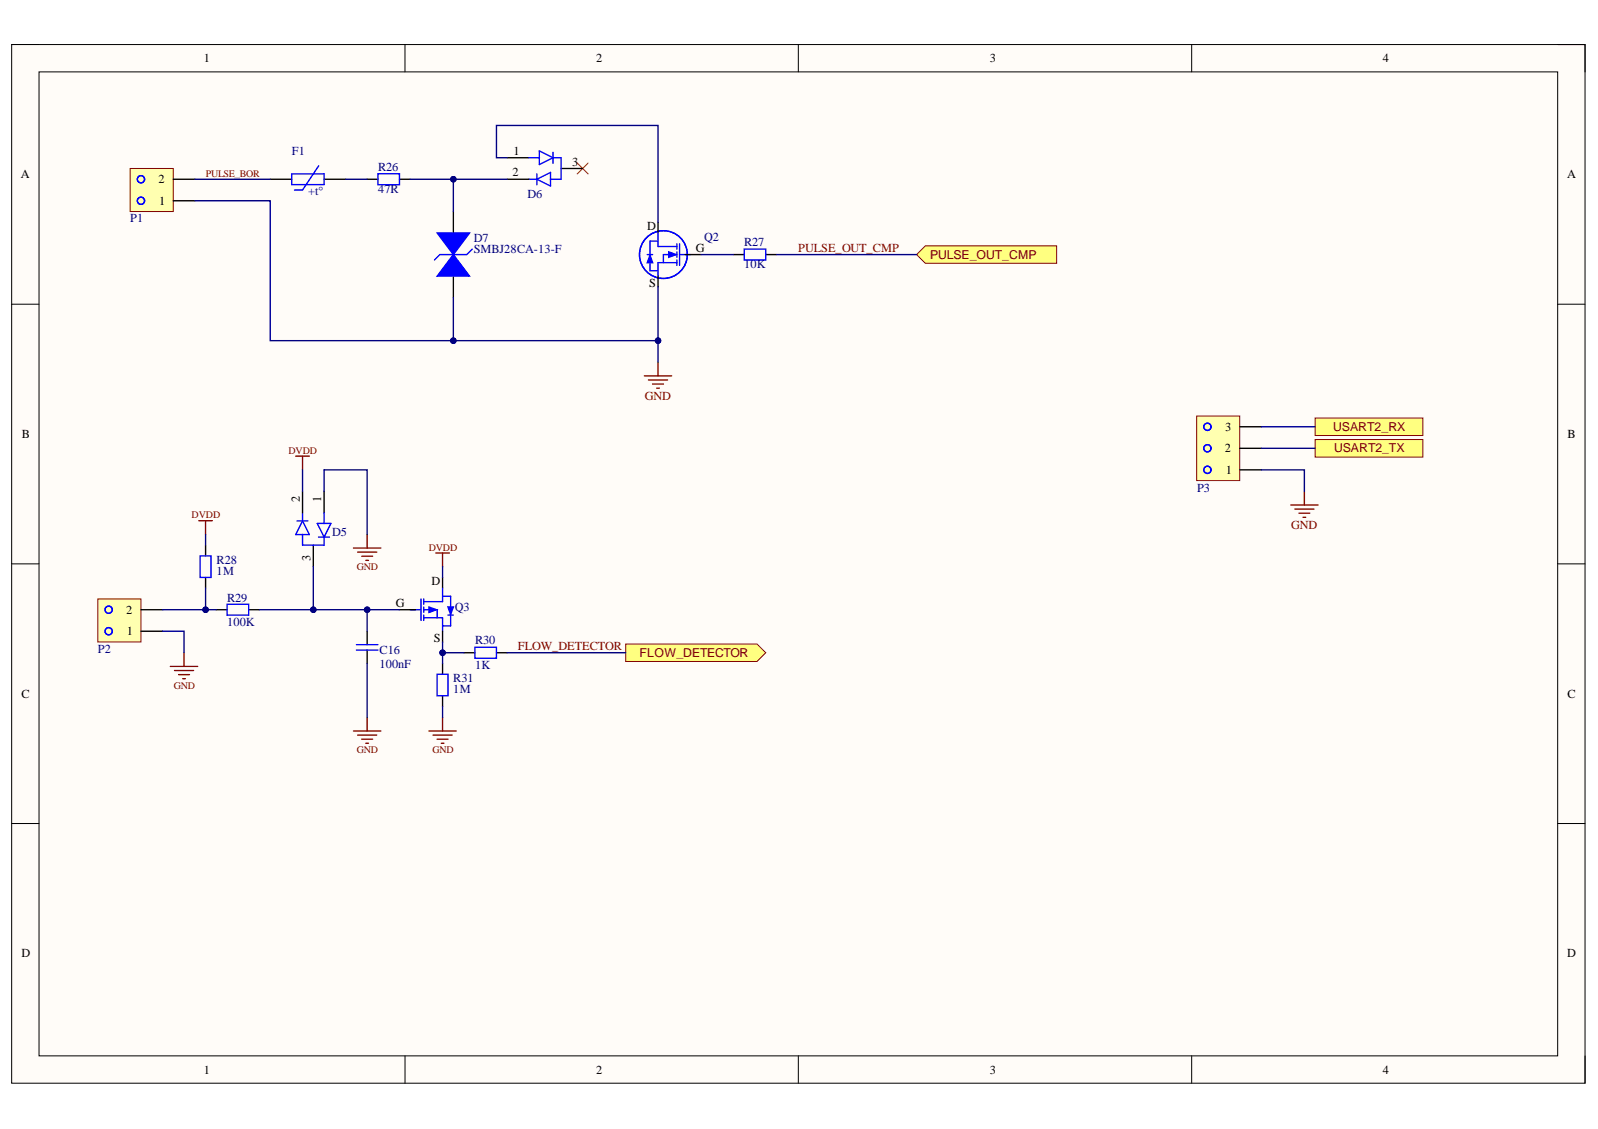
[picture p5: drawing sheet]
<svg xmlns="http://www.w3.org/2000/svg" width="297mm" height="210mm" viewBox="0 0 297 210" stroke-linecap="round" stroke-linejoin="round" font-family="sans-serif">
<path d="M2.2 8.3h292.4v193.1h-292.4z" fill-rule="evenodd" fill="#fffcf8"/>
<path d="M2.2 8.3h292.4v193.1h-292.4z" fill="none" stroke="#000" stroke-width=".19"/>
<path d="M7.3 13.4h282.2v182.9h-282.2z" fill-rule="evenodd" fill="#fffcf8"/>
<g fill="none" stroke="#000" stroke-width=".19">
<path d="M2.2 8.3h5.1M7.3 13.4h282.2v182.9h-282.2zM75.3 8.3v5.1M148.4 8.3v5.1M221.5 8.3v5.1M289.5 8.3h5.1v5.1M2.2 56.6h5.1M289.5 56.6h5.1M2.2 104.8h5.1M289.5 104.8h5.1M2.2 153.1h5.1M289.5 153.1h5.1"/>
<path d="M75.3 196.3v5.1M148.4 196.3v5.1M221.5 196.3v5.1M294.6 196.3v5.1"/>
</g>
<path d="M119.8 69.9h5.1M120.5 70.6h3.6M121.3 71.4h2M122.1 72.2h.5M122.3 67.3v2.6" fill="none" stroke="#800000" stroke-width=".25"/>
<path d="M136.3 47.3h2M142.3 47.3h2" fill="none" stroke="#000" stroke-width=".25"/>
<g fill="none" stroke="#00f" stroke-width=".25">
<path d="M123.3 47.3h2M125.8 45.3v1M125.8 46.8v1M125.8 48.3v1M126.4 47.3h1.9M138.3 46.3h4v2h-4z"/>
<circle cx="123.3" cy="47.3" r="4.4"/>
</g>
<path d="M124.3 46.8l1.4 .5-1.4 .5z" fill="#00f"/>
<path d="M120.8 47.8v2.5M122.3 43.3v2.5h3.5M123.3 47.3v1.5M124.3 46.8l1.4 .5-1.4 .5zM125.8 48.8h-3.5v2.5M126.3 45.3v4" fill="none" stroke="#00f" stroke-width=".25"/>
<path d="M122.3 41.3v2M122.3 51.3v2M127.3 47.3h3" fill="none" stroke="#000" stroke-width=".25"/>
<path d="M120.8 47.4l.5 1.4h-1z" fill="#00f"/>
<path d="M120.3 47.3h1M120.8 47.4l.5 1.4h-1zM120.8 50.3h1.5M122.3 44.8h-1.5v2.5" fill="none" stroke="#00f" stroke-width=".25"/>
<path d="M84.3 39.3v4M84.3 51.3v4" fill="none" stroke="#000" stroke-width=".25"/>
<path d="M84.3 47.3l3 4h-6z" fill="#00f"/>
<path d="M84.3 47.3l3 4h-6z" fill="none" stroke="#00f" stroke-width=".25"/>
<path d="M81.3 43.3h6l-3 4z" fill="#00f"/>
<path d="M70.3 32.3h4v2h-4zM81.3 43.3h6l-3 4zM87.8 46.3l-1 1h-5l-1 1" fill="none" stroke="#00f" stroke-width=".25"/>
<path d="M68.2 33.3h2.1M74.3 33.3h2" fill="none" stroke="#000" stroke-width=".25"/>
<path d="M107.3 30.3l2 2M109.3 30.3l-2 2" fill="none" stroke="#f00" stroke-width=".19"/>
<path d="M172 45.7h24.4v3.3h-24.4l-1.6-1.7z" fill-rule="evenodd" fill="#ffff80"/>
<path d="M172 45.7h24.4v3.3h-24.4l-1.6-1.7z" fill="none" stroke="#800000" stroke-width=".19"/>
<g fill="none" stroke="#800000" stroke-width=".25">
<path d="M36.9 96.8h2.6M38.2 96.8v2.6M68.2 99.4v2.5M65.7 101.9h5.1M66.5 102.7h3.5M67.2 103.4h2.1M68 104.2h.5M31.7 123.9h5M32.4 124.7h3.6M33.2 125.4h2M34 126.2h.5M34.2 121.4v2.5"/>
<path d="M65.7 135.9h5.1M66.5 136.7h3.5M67.2 137.4h2.1M68 138.2h.5M68.2 133.4v2.5M79.7 135.9h5.1M80.5 136.7h3.5M81.3 137.4h2M82 138.2h.5M82.3 133.4v2.5"/>
</g>
<path d="M38.2 101.4v2M38.2 107.4v2M40.2 113.4h2M46.2 113.4h2M82.3 123.4v2M82.3 129.4v2M86.3 121.4h2M92.3 121.4h2" fill="none" stroke="#000" stroke-width=".25"/>
<path d="M37.2 103.4h2v4h-2zM42.2 112.3h4v2.1h-4zM76.3 113.4h1.9M78.8 113.4h2M78.8 111.4v1M78.8 112.9v1M78.8 114.4v1M81.3 125.4h2v4h-2zM88.3 120.3h4v2.1h-4z" fill="none" stroke="#00f" stroke-width=".25"/>
<path d="M79.7 112.9l1.4 .5-1.4 .5z" fill="#00f"/>
<path d="M78.8 111.9h3.5M79.7 112.9l1.4 .5-1.4 .5zM82.3 110.9h1.5v3" fill="none" stroke="#00f" stroke-width=".25"/>
<path d="M74.3 113.4h3" fill="none" stroke="#000" stroke-width=".25"/>
<path d="M83.3 112.8h1l-.5 1.4z" fill="#00f"/>
<path d="M78.3 111.4v4M78.8 114.9h3.5v2.5M81.3 113.4v1.5M82.3 109.4v2.5M83.3 112.8h1l-.5 1.4zM83.3 114.4h1M83.8 113.9v2.5h-1.5" fill="none" stroke="#00f" stroke-width=".25"/>
<path d="M82.3 107.4v2M82.3 117.4v2" fill="none" stroke="#000" stroke-width=".25"/>
<path d="M81 102.8h2.5M82.3 102.8v2.6" fill="none" stroke="#800000" stroke-width=".25"/>
<path d="M116.3 119.7h24.4l1.6 1.7-1.6 1.6h-24.4z" fill-rule="evenodd" fill="#ffff80"/>
<path d="M116.3 119.7h24.4l1.6 1.7-1.6 1.6h-24.4z" fill="none" stroke="#800000" stroke-width=".19"/>
<path d="M55 84.8h2.5M56.2 84.8v2.5" fill="none" stroke="#800000" stroke-width=".25"/>
<path d="M244.5 81.7h20v3.3h-20z" fill-rule="evenodd" fill="#ffff80"/>
<path d="M244.5 81.7h20v3.3h-20z" fill="none" stroke="#800000" stroke-width=".19"/>
<path d="M244.5 77.7h20v3.3h-20z" fill-rule="evenodd" fill="#ffff80"/>
<path d="M244.5 77.7h20v3.3h-20z" fill="none" stroke="#800000" stroke-width=".19"/>
<path d="M239.9 93.9h5.1M240.7 94.7h3.5M241.4 95.4h2.1M242.2 96.2h.5M242.5 91.3v2.6" fill="none" stroke="#800000" stroke-width=".25"/>
<path d="M24.2 31.3h8v8h-8z" fill-rule="evenodd" fill="#ffffb0"/>
<path d="M24.2 31.3h8v8h-8z" fill="none" stroke="#800000" stroke-width=".19"/>
<g fill="none" stroke="#00f" stroke-width=".25">
<circle cx="26.2" cy="37.3" r=".67"/>
<circle cx="26.2" cy="33.3" r=".67"/>
</g>
<path d="M32.2 37.3h4M32.2 33.3h4" fill="none" stroke="#000" stroke-width=".25"/>
<path d="M18.2 111.4h8v8h-8z" fill-rule="evenodd" fill="#ffffb0"/>
<path d="M18.2 111.4h8v8h-8z" fill="none" stroke="#800000" stroke-width=".19"/>
<g fill="none" stroke="#00f" stroke-width=".25">
<path d="M54.2 32.3h6v2h-6zM59.2 30.8l-3 4.5h-1.5"/>
<circle cx="20.2" cy="117.4" r=".67"/>
<circle cx="20.2" cy="113.4" r=".67"/>
</g>
<path d="M50.2 33.3h4M60.2 33.3h4M26.2 117.4h4M26.2 113.4h4" fill="none" stroke="#000" stroke-width=".25"/>
<path d="M222.4 77.3h8v12.1h-8z" fill-rule="evenodd" fill="#ffffb0"/>
<path d="M222.4 77.3h8v12.1h-8z" fill="none" stroke="#800000" stroke-width=".19"/>
<g fill="none" stroke="#00f" stroke-width=".25">
<path d="M98.3 29.3h2M98.3 33.3h1.5M99.8 33.3l2.5-1.2v2.5zM99.8 32.3v2.1M100.2 28.1l2.6 1.2-2.6 1.3zM102.8 29.3h1.5v4h-2M102.8 28.3v2.1M55.2 96.8h2M56.2 99.4v2h4v-1.5M56.2 96.8l1.3 2.6h-2.5zM56.2 95.3v1.5M59 97.3h2.5l-1.3 2.6z"/>
<path d="M59.2 99.9h2M60.2 95.3v2M66.2 119.9h4.1M66.2 120.9h4.1"/>
<circle cx="224.4" cy="79.3" r=".67"/>
<circle cx="224.4" cy="83.3" r=".67"/>
<circle cx="224.4" cy="87.4" r=".67"/>
<circle cx="224.4" cy="87.3" r=".67"/>
</g>
<path d="M94.3 29.3h4M94.3 33.3h4M104.3 31.3h4M230.4 79.3h4.1M56.2 91.3v4M60.2 91.3v4M230.4 87.4h4.1M230.4 83.3h4.1M58.2 101.4v4M68.2 117.4v2.5M68.2 120.9v2.5" fill="none" stroke="#000" stroke-width=".25"/>
<path d="M84.3 55.3v8" fill="none" stroke="#000080" stroke-width=".25"/>
<circle cx="84.3" cy="63.3" r=".51" fill="#000080"/>
<circle cx="84.3" cy="63.3" r=".51" fill="none" stroke="#000080" stroke-width=".19"/>
<path d="M30.2 117.4h4v4M30.2 113.4h8" fill="none" stroke="#000080" stroke-width=".25"/>
<circle cx="38.2" cy="113.4" r=".51" fill="#000080"/>
<circle cx="38.2" cy="113.4" r=".51" fill="none" stroke="#000080" stroke-width=".19"/>
<path d="M36.2 37.3h14v26h72.1v-10" fill="none" stroke="#000080" stroke-width=".25"/>
<circle cx="122.3" cy="63.3" r=".51" fill="#000080"/>
<circle cx="122.3" cy="63.3" r=".51" fill="none" stroke="#000080" stroke-width=".19"/>
<circle cx="84.3" cy="63.3" r=".51" fill="#000080"/>
<circle cx="84.3" cy="63.3" r=".51" fill="none" stroke="#000080" stroke-width=".19"/>
<path d="M36.2 33.3h14M38.2 109.4v4h2" fill="none" stroke="#000080" stroke-width=".25"/>
<circle cx="38.2" cy="113.4" r=".51" fill="#000080"/>
<circle cx="38.2" cy="113.4" r=".51" fill="none" stroke="#000080" stroke-width=".19"/>
<path d="M48.2 113.4h26.1" fill="none" stroke="#000080" stroke-width=".25"/>
<circle cx="68.2" cy="113.4" r=".51" fill="#000080"/>
<circle cx="68.2" cy="113.4" r=".51" fill="none" stroke="#000080" stroke-width=".19"/>
<circle cx="58.2" cy="113.4" r=".51" fill="#000080"/>
<circle cx="58.2" cy="113.4" r=".51" fill="none" stroke="#000080" stroke-width=".19"/>
<path d="M64.2 33.3h4M76.3 33.3h18M60.2 87.3h8v12.1" fill="none" stroke="#000080" stroke-width=".25"/>
<circle cx="84.3" cy="33.3" r=".51" fill="#000080"/>
<circle cx="84.3" cy="33.3" r=".51" fill="none" stroke="#000080" stroke-width=".19"/>
<path d="M82.3 121.4h4" fill="none" stroke="#000080" stroke-width=".25"/>
<circle cx="82.3" cy="121.4" r=".51" fill="#000080"/>
<circle cx="82.3" cy="121.4" r=".51" fill="none" stroke="#000080" stroke-width=".19"/>
<path d="M94.3 29.3h-2v-6h30v18M122.3 63.3v4M94.3 121.4h22" fill="none" stroke="#000080" stroke-width=".25"/>
<circle cx="122.3" cy="63.3" r=".51" fill="#000080"/>
<circle cx="122.3" cy="63.3" r=".51" fill="none" stroke="#000080" stroke-width=".19"/>
<path d="M130.3 47.3h6M144.3 47.3h26.1M234.5 79.3h10M38.2 99.4v2M56.2 87.3v4M234.5 87.4h8v3.9M234.5 83.3h10M58.2 105.4v8" fill="none" stroke="#000080" stroke-width=".25"/>
<circle cx="58.2" cy="113.4" r=".51" fill="#000080"/>
<circle cx="58.2" cy="113.4" r=".51" fill="none" stroke="#000080" stroke-width=".19"/>
<path d="M60.2 87.3v4M68.2 113.4v4M68.2 123.4v10" fill="none" stroke="#000080" stroke-width=".25"/>
<circle cx="68.2" cy="113.4" r=".51" fill="#000080"/>
<circle cx="68.2" cy="113.4" r=".51" fill="none" stroke="#000080" stroke-width=".19"/>
<path d="M82.3 119.4v4M82.3 131.4v2" fill="none" stroke="#000080" stroke-width=".25"/>
<circle cx="82.3" cy="121.4" r=".51" fill="#000080"/>
<circle cx="82.3" cy="121.4" r=".51" fill="none" stroke="#000080" stroke-width=".19"/>
<path d="M84.3 33.3v6M82.3 105.4v2" fill="none" stroke="#000080" stroke-width=".25"/>
<circle cx="84.3" cy="33.3" r=".51" fill="#000080"/>
<circle cx="84.3" cy="33.3" r=".51" fill="none" stroke="#000080" stroke-width=".19"/>
<g font-size="2.3">
<text x="37.9" y="11.6">1</text>
<text x="110.8" y="11.6">2</text>
<text x="184" y="11.6">3</text>
<text x="257" y="11.6">4</text>
<text x="95.4" y="28.8">1</text>
<text x="3.9" y="33.1">A</text>
<text x="29.4" y="34.1">2</text>
<text x="95.3" y="32.8">2</text>
<text x="106.3" y="30.8">3</text>
<text x="291.3" y="33.1">A</text>
<text x="29.6" y="38">1</text>
<text x="120.3" y="42.8">D</text>
<text x="129.4" y="46.8">G</text>
<text x="120.6" y="53.4">S</text>
<text x="4.1" y="81.4">B</text>
<text x="227.8" y="80.1">3</text>
<text x="291.4" y="81.4">B</text>
<text x="227.7" y="84.1">2</text>
<text x="227.8" y="88.1">1</text>
<text x="55.8" y="93.3" transform="rotate(-90 55.8 93.3)">2</text>
<text x="59.7" y="93.3" transform="rotate(-90 59.7 93.3)">1</text>
<text x="57.7" y="104.3" transform="rotate(-90 57.7 104.3)">3</text>
<text x="73.6" y="112.9">G</text>
<text x="80.2" y="108.8">D</text>
<text x="23.4" y="114.1">2</text>
<text x="23.6" y="118.1">1</text>
<text x="80.6" y="119.4">S</text>
<text x="4" y="129.7">C</text>
<text x="291.4" y="129.7">C</text>
<text x="4" y="178">D</text>
<text x="291.3" y="178">D</text>
<text x="37.9" y="199.6">1</text>
<text x="110.8" y="199.6">2</text>
<text x="184" y="199.6">3</text>
<text x="257" y="199.6">4</text>
</g>
<g font-size="2.3" fill="#000080">
<text x="54.2" y="28.8">F1</text>
<text x="70.3" y="31.8">R26</text>
<text x="70.3" y="35.9">47R</text>
<text x="24.2" y="41.3">P1</text>
<text x="57.3" y="36.3">+t°</text>
<text x="98.1" y="36.9">D6</text>
<text x="88.1" y="45.1">D7</text>
<text x="88.1" y="47.1">SMBJ28CA-13-F</text>
<text x="130.9" y="44.9">Q2</text>
<text x="138.3" y="45.8">R27</text>
<text x="138.3" y="49.9">10K</text>
<text x="222.5" y="91.4">P3</text>
<text x="61.8" y="99.7">D5</text>
<text x="40.3" y="104.8">R28</text>
<text x="40.3" y="106.9">1M</text>
<text x="42.2" y="111.8">R29</text>
<text x="84.5" y="113.6">Q3</text>
<text x="42.2" y="116.4">100K</text>
<text x="88.3" y="119.8">R30</text>
<text x="18.2" y="121.4">P2</text>
<text x="70.6" y="121.7">C16</text>
<text x="70.6" y="124.2">100nF</text>
<text x="88.3" y="124.4">1K</text>
<text x="84.3" y="126.8">R31</text>
<text x="84.3" y="128.8">1M</text>
</g>
<g font-size="2.3" fill="#800000">
<text x="148.4" y="46.8">PULSE_OUT_CMP</text>
<text x="172.9" y="48.1">PULSE_OUT_CMP</text>
<text x="119.9" y="74.4">GND</text>
<text x="247.8" y="80.1">USART2_RX</text>
<text x="248" y="84.1">USART2_TX</text>
<text x="240" y="98.4">GND</text>
<text x="96.3" y="120.8">FLOW_DETECTOR</text>
<text x="118.9" y="122.1">FLOW_DETECTOR</text>
</g>
<g font-size="1.9" fill="#800000">
<text x="38.2" y="32.9">PULSE_BOR</text>
<text x="53.6" y="84.4">DVDD</text>
<text x="35.6" y="96.4">DVDD</text>
<text x="66.3" y="106">GND</text>
<text x="79.7" y="102.4">DVDD</text>
<text x="32.3" y="128.1">GND</text>
<text x="66.3" y="140.1">GND</text>
<text x="80.4" y="140.1">GND</text>
</g>
</svg>
